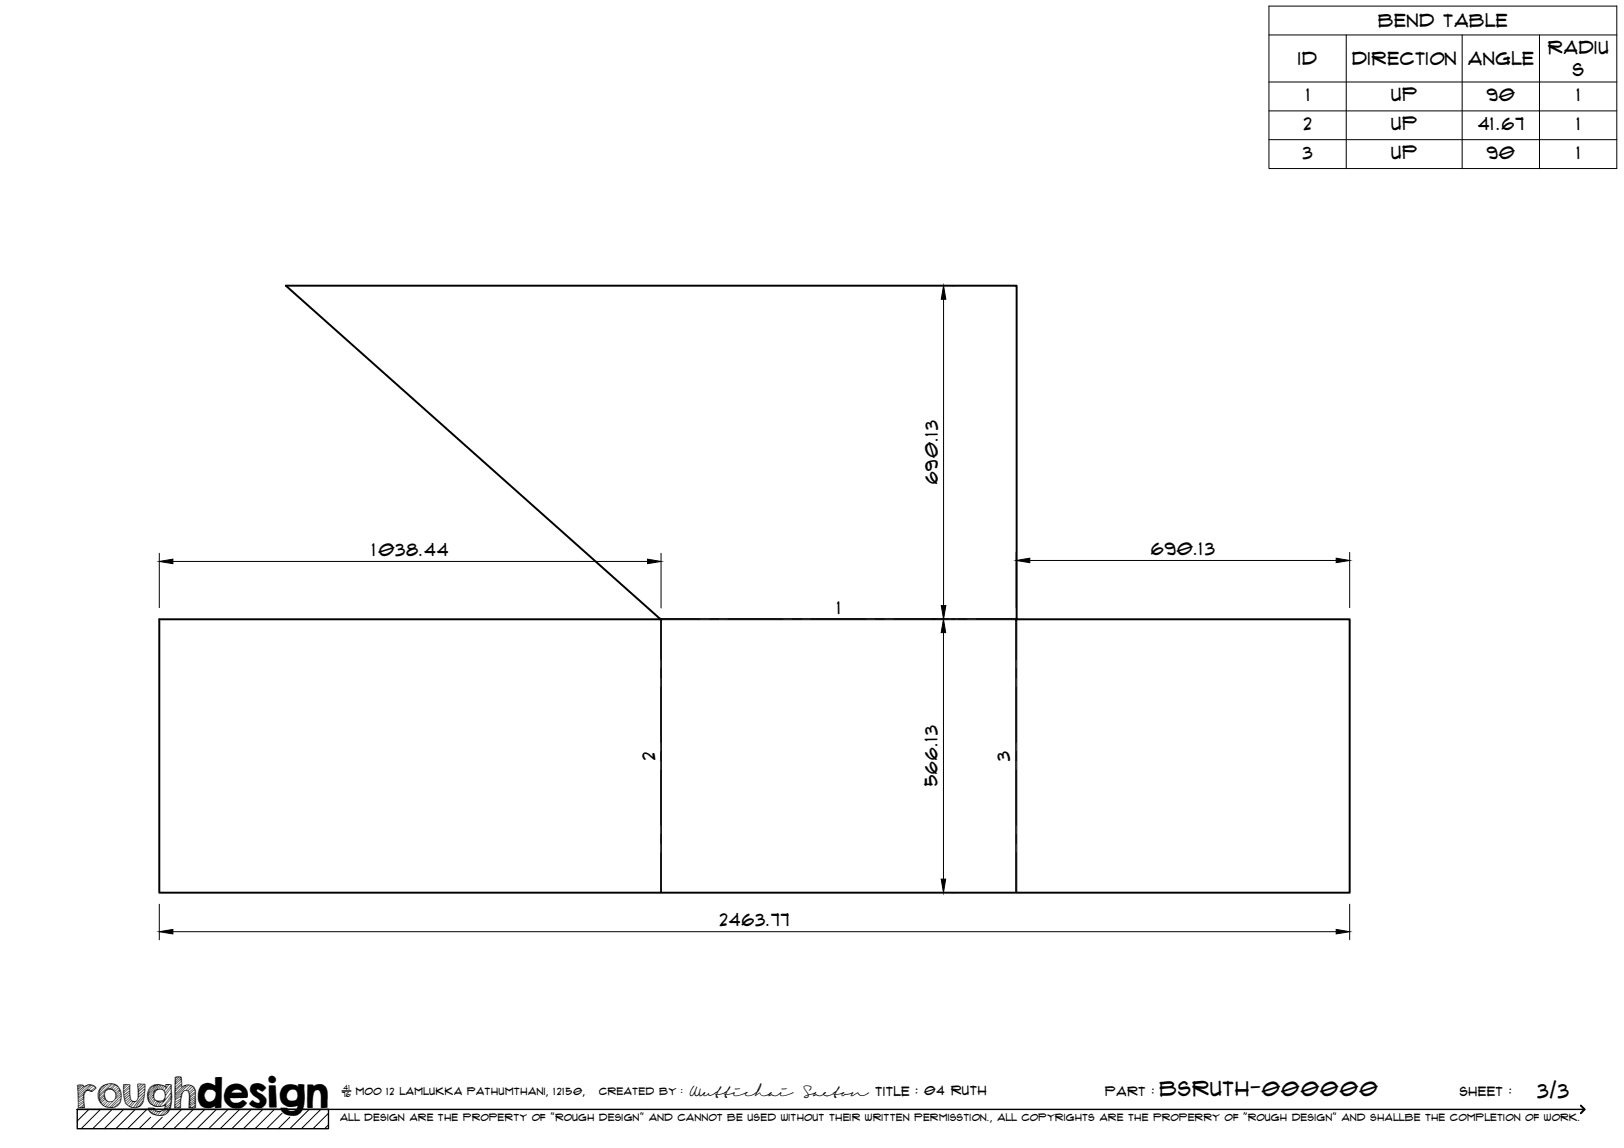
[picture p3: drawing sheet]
<svg xmlns="http://www.w3.org/2000/svg" width="420mm" height="297mm" viewBox="0 0 420 297" stroke-linecap="round" stroke-linejoin="round" font-family="sans-serif">
<!-- layer: Visible -->
<path d="M74 73.9h189v86.2l-.2 .2 86.4-.1v70.8h-308v-70.8l129.9 .1z" fill="none" stroke="#000" stroke-width=".51"/>
<!-- layer: Bend Center -->
<g fill="none" stroke="#000" stroke-width=".26">
<path d="M170.9 160.2h10.3M171 160.3v10.3M171 173v2.4M171 177.8v14.3M183.6 160.2h2.3M188.3 160.2h14.3M205 160.2h2.4M209.8 160.2h14.2M226.4 160.2h2.4M231.2 160.2h14.3M247.9 160.2h2.4M252.6 160.2h10.3"/>
<path d="M262.9 160.3v10.3M262.9 173v2.4M262.9 177.8v14.3M171 194.4v2.4M171 199.2v14.3M262.9 194.4v2.4M262.9 199.2v14.3M171 215.9v2.4M262.9 215.9v2.4M171 220.6v10.4M262.9 220.6v10.4"/>
</g>
<!-- layer: Visible Narrow -->
<path d="M170.7 160.1h92.3M171 160.3v70.7M263.1 160.2v70.8M171.1 231v-70.7h91.7v70.7" fill="none" stroke="#000" stroke-width=".26"/>
<!-- layer: TitleBlock -->
<path d="M20 287h65v5h-65zM20 287h390M88.5 282.3h2.3" fill="none" stroke="#000" stroke-width=".36"/>
<path d="M409 286.1l1 .9-1 1" fill="none" stroke="#000" stroke-width=".51"/>
<g fill="none" stroke="#000" stroke-width=".26">
<path d="M23 287l-3 3.1M26 287l-5 5M29 287l-5 5M32 287l-5 5M35 287l-5 5M38 287l-5 5M39 289.1l-3 2.9M42 289.1l-3 2.9M47 287l-5 5M50 287l-5 5M53 287l-5 5M56 287l-5 5"/>
<path d="M59 287l-5 5M62 287l-5 5M65 287l-5 5M68 287l-5 5M71 287l-5 5M73 288l-4 4M75 289.1l-3 2.9M80 287l-5 5M83 287l-5 5M85 288l-4 4M85 291l-1 1"/>
</g>
<!-- layer: Bend Tables -->
<path d="M328.3 1.6h90v42h-90zM328.3 9h90M348.3 9v34.6M378.3 9v34.6M398.3 9v34.6M328.3 21.2h90M328.3 28.7h90M328.3 36.1h90" fill="none" stroke="#000" stroke-width=".26"/>
<!-- layer: FD_Dimensions -->
<g fill="none" stroke="#000" stroke-width=".26">
<path d="M244.1 77.4v79.3M246.2 73.9h.9M41.2 143.2v14M44.7 145.3h122.8M171 143.2v14.1M262.9 142.9v14.4M266.4 145h79.3M349.2 142.9v14.3M241.1 160.2h.9M244.1 163.7v63.8M246.2 160.2h.9M41.2 234v9.2"/>
<path d="M246.2 231h.9M349.2 234v9.2M44.7 241.1h301"/>
</g>
<path d="M244.1 73.9l.6 3.5h-1.2zM41.2 145.3l3.5-.6v1.1zM167.5 144.7l3.5 .6-3.5 .5zM243.5 156.7h1.2l-.6 3.5zM262.9 145l3.5-.6v1.2zM345.7 144.4l3.5 .6-3.5 .6zM244.1 160.2l.6 3.5h-1.2zM243.5 227.5h1.2l-.6 3.5zM41.2 241.1l3.5-.6v1.1zM345.7 240.5l3.5 .6-3.5 .5z" fill="#000" stroke="#000" stroke-width=".26"/>
<text font-size="9.7" x="19.9" y="286.8">roughdesign</text>
<g font-size="5.3">
<text x="300.1" y="283.6">BSRUTH-000000</text>
<text x="397.8" y="284">3/3</text>
</g>
<g font-size="4.6">
<text x="356.6" y="7">Bend Table</text>
<text x="335.9" y="16.9">ID</text>
<text x="349.8" y="16.8">Direction</text>
<text x="379.8" y="16.9">Angle</text>
<text x="400.5" y="13.9">Radiu</text>
<text x="406.9" y="19.8">s</text>
<text x="338" y="26.1">1</text>
<text x="360" y="26.2">Up</text>
<text x="384.6" y="26.1">90</text>
<text x="408" y="26.1">1</text>
<text x="337.3" y="33.6">2</text>
<text x="360" y="33.6">Up</text>
<text x="382.4" y="33.6">41.67</text>
<text x="408" y="33.6">1</text>
<text x="337.1" y="41">3</text>
<text x="360" y="41.1">Up</text>
<text x="384.6" y="41">90</text>
<text x="408" y="41">1</text>
<text x="242.6" y="125.3" transform="rotate(-90 242.6 125.3)">690.13</text>
<text x="96.3" y="143.8">1038.44</text>
<text x="297.8" y="143.5">690.13</text>
<text x="216.6" y="158.8">1</text>
<text x="169.5" y="196.6" transform="rotate(-90 169.5 196.6)">2</text>
<text x="261.3" y="196.9" transform="rotate(-90 261.3 196.9)">3</text>
<text x="242.6" y="203.4" transform="rotate(-90 242.6 203.4)">566.13</text>
<text x="186.2" y="239.6">2463.77</text>
</g>
<g font-size="3.4">
<text x="178.3" y="283.5">Wuttichai</text>
<text x="208.1" y="283.5">Saeton title : 04 Ruth</text>
</g>
<g font-size="3.3">
<text x="286" y="283.5">Part :</text>
<text x="377.7" y="283.5">sheet :</text>
</g>
<g font-size="2.7">
<text x="92.1" y="283.3">moo 12 Lamlukka pathumthani, 12150,</text>
<text x="155" y="283.3">created by :</text>
</g>
<text font-size="2.6" x="88" y="290.1">all design are the property of &quot;rough design&quot; and cannot be used without their written permisstion., all copyrights are the properry of &quot;rough design&quot; and shallbe the completion of work.</text>
<g font-size="1.9">
<text x="88.5" y="283.9">76</text>
<text x="88.9" y="282.1">41</text>
</g>
</svg>
